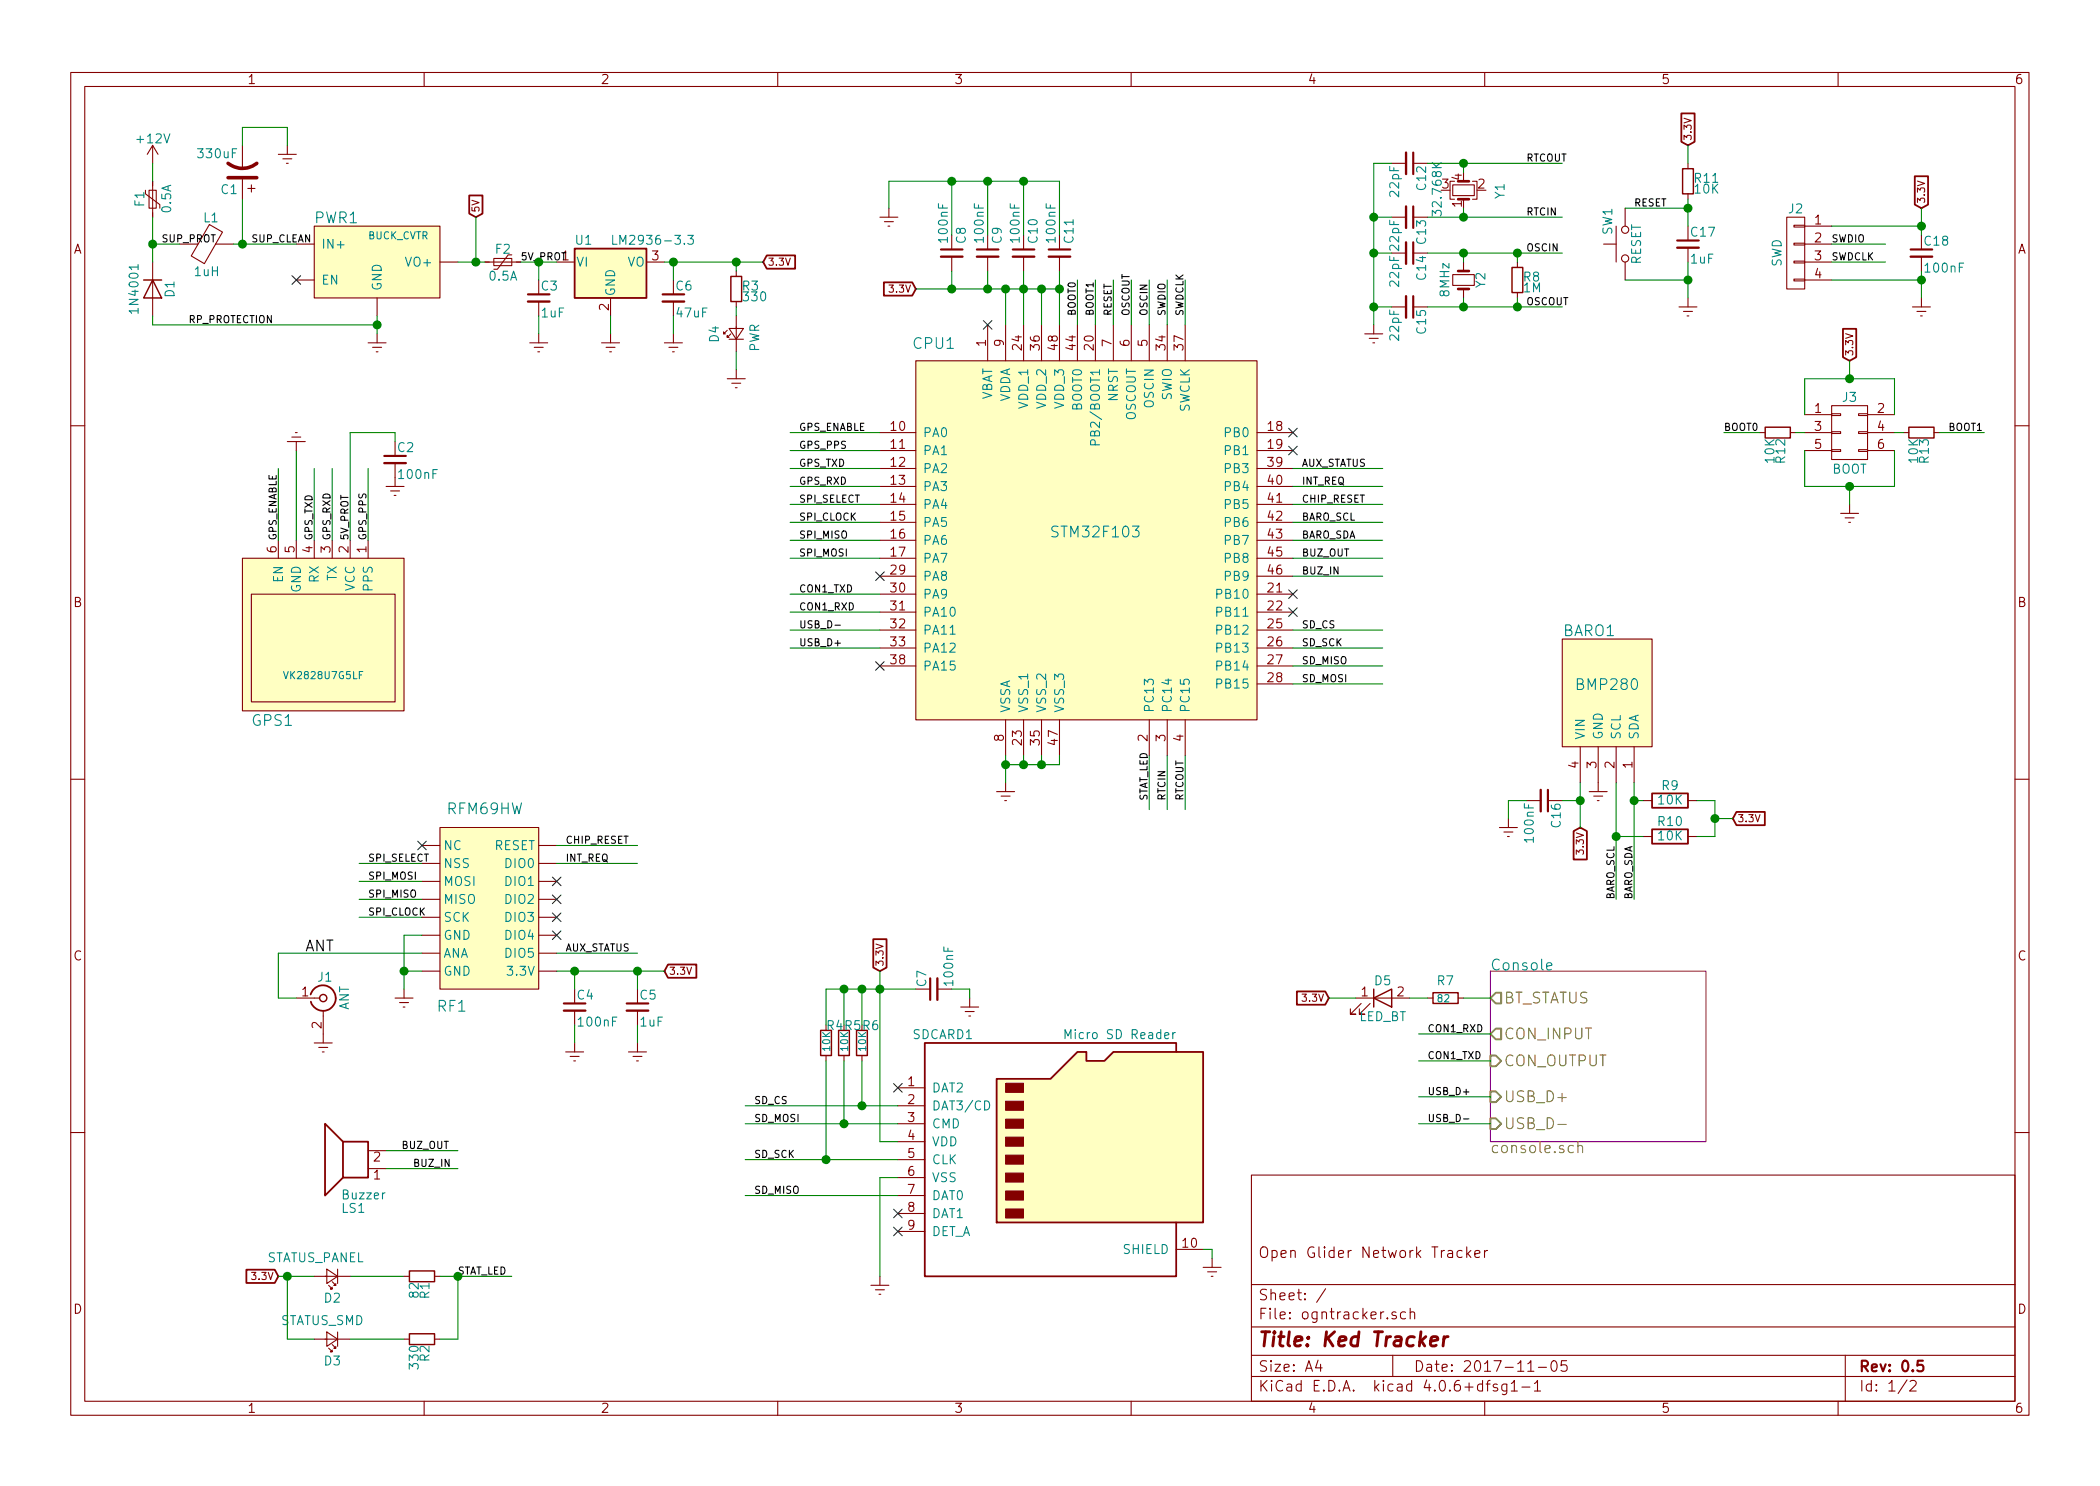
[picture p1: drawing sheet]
EESchema Schematic File Version 2
LIBS:power
LIBS:device
LIBS:transistors
LIBS:conn
LIBS:linear
LIBS:regul
LIBS:74xx
LIBS:cmos4000
LIBS:adc-dac
LIBS:memory
LIBS:xilinx
LIBS:microcontrollers
LIBS:dsp
LIBS:microchip
LIBS:analog_switches
LIBS:motorola
LIBS:texas
LIBS:intel
LIBS:audio
LIBS:interface
LIBS:digital-audio
LIBS:philips
LIBS:display
LIBS:cypress
LIBS:siliconi
LIBS:opto
LIBS:atmel
LIBS:contrib
LIBS:valves
LIBS:stm32
LIBS:ogntracker
LIBS:switches
LIBS:kedder
LIBS:ogntracker-cache
EELAYER 25 0
EELAYER END
$Descr A4 11693 8268
encoding utf-8
Sheet 1 2
Title "Ked Tracker"
Date "2017-11-05"
Rev "0.5"
Comp ""
Comment1 "Open Glider Network Tracker"
Comment2 ""
Comment3 ""
Comment4 ""
$EndDescr
$Comp
L RFM69HW RF1
U 1 1
P 2700 4950
F 0 "RF1" H 2800 5600 60  0000 L CNN
F 1 "RFM69HW" H 2700 4500 60  0000 C CNN
F 2 "OGN Tracker:RFM69HW" H 2700 4950 60  0001 C CNN
F 3 "" H 2700 4950 60  0001 C CNN
	1    2700 4950
	-1   0    0    1   
$EndComp
Text GLabel 3700 5400 2    40   Input ~ 0
3.3V
Text Label 4450 3100 0    40   ~ 0
SPI_MOSI
Text Label 4450 3000 0    40   ~ 0
SPI_MISO
Text Label 4450 2900 0    40   ~ 0
SPI_CLOCK
Text Label 4450 2800 0    40   ~ 0
SPI_SELECT
$Comp
L VK2828U7G5LF GPS1
U 1 1
P 1800 3500
F 0 "GPS1" H 1400 3000 60  0000 L CNN
F 1 "VK2828U7G5LF" H 1800 3250 40  0000 C CNN
F 2 "Pin_Headers:Pin_Header_Straight_1x06_Pitch2.00mm" H 2250 3700 40  0001 C CNN
F 3 "" H 2250 3700 40  0001 C CNN
	1    1800 3500
	1    0    0    -1  
$EndComp
Text Label 4450 2700 0    40   ~ 0
GPS_RXD
Text Label 4450 2600 0    40   ~ 0
GPS_TXD
Text Label 4450 2500 0    40   ~ 0
GPS_PPS
Text Label 4450 2400 0    40   ~ 0
GPS_ENABLE
$Comp
L Earth #PWR01
U 1 1
P 2250 5500
F 0 "#PWR01" H 2250 5250 50  0001 C CNN
F 1 "Earth" H 2250 5350 50  0001 C CNN
F 2 "" H 2250 5500 50  0001 C CNN
F 3 "" H 2250 5500 50  0001 C CNN
	1    2250 5500
	1    0    0    -1  
$EndComp
$Comp
L Earth #PWR02
U 1 1
P 2200 2650
F 0 "#PWR02" H 2200 2400 50  0001 C CNN
F 1 "Earth" H 2200 2500 50  0001 C CNN
F 2 "" H 2200 2650 50  0001 C CNN
F 3 "" H 2200 2650 50  0001 C CNN
	1    2200 2650
	1    0    0    -1  
$EndComp
$Comp
L C_Small C2
U 1 1
P 2200 2550
F 0 "C2" H 2210 2620 50  0000 L CNN
F 1 "100nF" H 2210 2470 50  0000 L CNN
F 2 "Capacitors_SMD:C_0805" H 2200 2550 50  0001 C CNN
F 3 "" H 2200 2550 50  0001 C CNN
	1    2200 2550
	1    0    0    -1  
$EndComp
$Comp
L C_Small C4
U 1 1
P 3200 5600
F 0 "C4" H 3210 5670 50  0000 L CNN
F 1 "100nF" H 3210 5520 50  0000 L CNN
F 2 "Capacitors_SMD:C_0805" H 3200 5600 50  0001 C CNN
F 3 "" H 3200 5600 50  0001 C CNN
	1    3200 5600
	1    0    0    -1  
$EndComp
$Comp
L CONN_COAXIAL J1
U 1 1
P 1800 5550
F 0 "J1" H 1810 5670 50  0000 C CNN
F 1 "ANT" V 1915 5550 50  0000 C CNN
F 2 "OGN Tracker:IPEX" H 1800 5550 50  0001 C CNN
F 3 "" H 1800 5550 50  0001 C CNN
	1    1800 5550
	1    0    0    -1  
$EndComp
$Comp
L Earth #PWR03
U 1 1
P 1800 5750
F 0 "#PWR03" H 1800 5500 50  0001 C CNN
F 1 "Earth" H 1800 5600 50  0001 C CNN
F 2 "" H 1800 5750 50  0001 C CNN
F 3 "" H 1800 5750 50  0001 C CNN
	1    1800 5750
	1    0    0    -1  
$EndComp
$Comp
L Earth #PWR04
U 1 1
P 2100 1850
F 0 "#PWR04" H 2100 1600 50  0001 C CNN
F 1 "Earth" H 2100 1700 50  0001 C CNN
F 2 "" H 2100 1850 50  0001 C CNN
F 3 "" H 2100 1850 50  0001 C CNN
	1    2100 1850
	1    0    0    -1  
$EndComp
$Comp
L +12V #PWR05
U 1 1
P 850 900
F 0 "#PWR05" H 850 750 50  0001 C CNN
F 1 "+12V" H 850 1040 50  0000 C CNN
F 2 "" H 850 900 50  0001 C CNN
F 3 "" H 850 900 50  0001 C CNN
	1    850  900 
	1    0    0    -1  
$EndComp
Text GLabel 2650 1200 1    40   Input ~ 0
5V
$Comp
L Earth #PWR06
U 1 1
P 3200 5800
F 0 "#PWR06" H 3200 5550 50  0001 C CNN
F 1 "Earth" H 3200 5650 50  0001 C CNN
F 2 "" H 3200 5800 50  0001 C CNN
F 3 "" H 3200 5800 50  0001 C CNN
	1    3200 5800
	1    0    0    -1  
$EndComp
Text Label 1700 5300 0    60   ~ 0
ANT
Text Label 2550 7100 0    40   ~ 0
STAT_LED
Text GLabel 1550 7100 0    40   Input ~ 0
3.3V
$Comp
L BMP280 BARO1
U 1 1
P 8950 3950
F 0 "BARO1" H 8850 4400 60  0000 C CNN
F 1 "BMP280" H 8950 4100 60  0000 C CNN
F 2 "OGN Tracker:BMP280_HandSoldering" H 9000 3750 60  0001 C CNN
F 3 "" H 9000 3750 60  0001 C CNN
	1    8950 3950
	1    0    0    -1  
$EndComp
Text GLabel 8800 4600 3    40   Input ~ 0
3.3V
$Comp
L Earth #PWR07
U 1 1
P 8900 4350
F 0 "#PWR07" H 8900 4100 50  0001 C CNN
F 1 "Earth" H 8900 4200 50  0001 C CNN
F 2 "" H 8900 4350 50  0001 C CNN
F 3 "" H 8900 4350 50  0001 C CNN
	1    8900 4350
	1    0    0    -1  
$EndComp
$Comp
L C_Small C16
U 1 1
P 8600 4450
F 0 "C16" H 8610 4520 50  0000 L CNN
F 1 "100nF" H 8610 4370 50  0000 L CNN
F 2 "Capacitors_SMD:C_0805" H 8600 4450 50  0001 C CNN
F 3 "" H 8600 4450 50  0001 C CNN
	1    8600 4450
	0    1    1    0   
$EndComp
$Comp
L R R10
U 1 1
P 9300 4650
F 0 "R10" V 9380 4650 50  0000 C CNN
F 1 "10K" V 9300 4650 50  0000 C CNN
F 2 "Resistors_SMD:R_0805" V 9230 4650 50  0001 C CNN
F 3 "" H 9300 4650 50  0001 C CNN
	1    9300 4650
	0    -1   -1   0   
$EndComp
$Comp
L R R9
U 1 1
P 9300 4450
F 0 "R9" V 9380 4450 50  0000 C CNN
F 1 "10K" V 9300 4450 50  0000 C CNN
F 2 "Resistors_SMD:R_0805" V 9230 4450 50  0001 C CNN
F 3 "" H 9300 4450 50  0001 C CNN
	1    9300 4450
	0    -1   -1   0   
$EndComp
Text GLabel 9650 4550 2    40   Input ~ 0
3.3V
$Comp
L D D1
U 1 1
P 850 1600
F 0 "D1" H 850 1700 50  0000 C CNN
F 1 "1N4001" H 850 1500 50  0000 C CNN
F 2 "Diodes_SMD:D_SMA_Standard" H 850 1600 50  0001 C CNN
F 3 "" H 850 1600 50  0001 C CNN
	1    850  1600
	0    1    1    0   
$EndComp
$Comp
L Ferrite_Bead L1
U 1 1
P 1150 1350
F 0 "L1" V 1000 1375 50  0000 C CNN
F 1 "1uH" V 1300 1350 50  0000 C CNN
F 2 "Inductors:INDUCTOR_V" V 1080 1350 50  0001 C CNN
F 3 "" H 1150 1350 50  0001 C CNN
	1    1150 1350
	0    1    1    0   
$EndComp
$Comp
L BUCK_CVTR PWR1
U 1 1
P 2100 1450
F 0 "PWR1" H 1750 1700 60  0000 L CNN
F 1 "BUCK_CVTR" H 2050 1600 40  0000 L CNN
F 2 "OGN Tracker:Buck_Converter_Sm_HandSoldering" H 1800 1450 60  0001 C CNN
F 3 "" H 1800 1450 60  0001 C CNN
	1    2100 1450
	1    0    0    -1  
$EndComp
NoConn ~ 1650 1550
$Comp
L Earth #PWR08
U 1 1
P 8400 4550
F 0 "#PWR08" H 8400 4300 50  0001 C CNN
F 1 "Earth" H 8400 4400 50  0001 C CNN
F 2 "" H 8400 4550 50  0001 C CNN
F 3 "" H 8400 4550 50  0001 C CNN
	1    8400 4550
	1    0    0    -1  
$EndComp
Text Label 1400 1350 0    40   ~ 0
SUP_CLEAN
Text Label 1050 1800 0    40   ~ 0
RP_PROTECTION
$Comp
L C_Small C5
U 1 1
P 3550 5600
F 0 "C5" H 3560 5670 50  0000 L CNN
F 1 "1uF" H 3560 5520 50  0000 L CNN
F 2 "Capacitors_SMD:C_1206" H 3550 5600 50  0001 C CNN
F 3 "" H 3550 5600 50  0001 C CNN
	1    3550 5600
	1    0    0    -1  
$EndComp
$Comp
L Earth #PWR09
U 1 1
P 3550 5800
F 0 "#PWR09" H 3550 5550 50  0001 C CNN
F 1 "Earth" H 3550 5650 50  0001 C CNN
F 2 "" H 3550 5800 50  0001 C CNN
F 3 "" H 3550 5800 50  0001 C CNN
	1    3550 5800
	1    0    0    -1  
$EndComp
$Comp
L CP1 C1
U 1 1
P 1350 950
F 0 "C1" H 1375 1050 50  0000 L CNN
F 1 "330uF" H 1375 850 50  0000 L CNN
F 2 "Capacitors_ThroughHole:CP_Radial_D8.0mm_P3.80mm" H 1350 950 50  0001 C CNN
F 3 "" H 1350 950 50  0001 C CNN
	1    1350 950 
	-1   0    0    1   
$EndComp
$Comp
L Earth #PWR010
U 1 1
P 1600 800
F 0 "#PWR010" H 1600 550 50  0001 C CNN
F 1 "Earth" H 1600 650 50  0001 C CNN
F 2 "" H 1600 800 50  0001 C CNN
F 3 "" H 1600 800 50  0001 C CNN
	1    1600 800 
	1    0    0    -1  
$EndComp
$Sheet
S 8300 5400 1200 950 
U 59FF7E7B
F0 "Console" 60
F1 "console.sch" 60
F2 "CON_INPUT" O L 8300 5750 60 
F3 "CON_OUTPUT" I L 8300 5900 60 
F4 "BT_STATUS" O L 8300 5550 60 
F5 "USB_D+" I L 8300 6100 60 
F6 "USB_D-" I L 8300 6250 60 
$EndSheet
$Comp
L Micro_SD_Card_Det1 SDCARD1
U 1 1
P 5900 6450
F 0 "SDCARD1" H 5250 7150 50  0000 C CNN
F 1 "Micro SD Reader" H 6550 7150 50  0000 R CNN
F 2 "OGN Tracker:SDCARD_BOMB" H 7950 7150 50  0001 C CNN
F 3 "" H 5900 6550 50  0001 C CNN
	1    5900 6450
	1    0    0    -1  
$EndComp
$Comp
L Earth #PWR011
U 1 1
P 4900 7100
F 0 "#PWR011" H 4900 6850 50  0001 C CNN
F 1 "Earth" H 4900 6950 50  0001 C CNN
F 2 "" H 4900 7100 50  0001 C CNN
F 3 "" H 4900 7100 50  0001 C CNN
	1    4900 7100
	1    0    0    -1  
$EndComp
Text GLabel 4900 5400 1    40   Input ~ 0
3.3V
$Comp
L Earth #PWR012
U 1 1
P 5400 5550
F 0 "#PWR012" H 5400 5300 50  0001 C CNN
F 1 "Earth" H 5400 5400 50  0001 C CNN
F 2 "" H 5400 5550 50  0001 C CNN
F 3 "" H 5400 5550 50  0001 C CNN
	1    5400 5550
	1    0    0    -1  
$EndComp
$Comp
L C_Small C7
U 1 1
P 5200 5500
F 0 "C7" H 5210 5570 50  0000 L CNN
F 1 "100nF" H 5210 5420 50  0000 L CNN
F 2 "Capacitors_SMD:C_0805" H 5200 5500 50  0001 C CNN
F 3 "" H 5200 5500 50  0001 C CNN
	1    5200 5500
	0    -1   -1   0   
$EndComp
$Comp
L R_Small R6
U 1 1
P 4800 5800
F 0 "R6" H 4800 5900 50  0000 L CNN
F 1 "10K" V 4800 5750 40  0000 L CNN
F 2 "Resistors_SMD:R_0805" H 4800 5800 50  0001 C CNN
F 3 "" H 4800 5800 50  0001 C CNN
	1    4800 5800
	1    0    0    -1  
$EndComp
$Comp
L R_Small R5
U 1 1
P 4700 5800
F 0 "R5" H 4700 5900 50  0000 L CNN
F 1 "10K" V 4700 5750 40  0000 L CNN
F 2 "Resistors_SMD:R_0805" H 4700 5800 50  0001 C CNN
F 3 "" H 4700 5800 50  0001 C CNN
	1    4700 5800
	1    0    0    -1  
$EndComp
$Comp
L R_Small R4
U 1 1
P 4600 5800
F 0 "R4" H 4600 5900 50  0000 L CNN
F 1 "10K" V 4600 5750 40  0000 L CNN
F 2 "Resistors_SMD:R_0805" H 4600 5800 50  0001 C CNN
F 3 "" H 4600 5800 50  0001 C CNN
	1    4600 5800
	1    0    0    -1  
$EndComp
$Comp
L R_Small R7
U 1 1
P 8050 5550
F 0 "R7" V 7950 5500 50  0000 L CNN
F 1 "82" V 8050 5500 40  0000 L CNN
F 2 "Resistors_SMD:R_0805" H 8050 5550 50  0001 C CNN
F 3 "" H 8050 5550 50  0001 C CNN
	1    8050 5550
	0    1    1    0   
$EndComp
$Comp
L LED D5
U 1 1
P 7700 5550
F 0 "D5" H 7700 5650 50  0000 C CNN
F 1 "LED_BT" H 7700 5450 50  0000 C CNN
F 2 "OGN Tracker:Molex_PicoBlade_02x1.25mm_HandSoldering" H 7700 5550 50  0001 C CNN
F 3 "" H 7700 5550 50  0001 C CNN
	1    7700 5550
	1    0    0    -1  
$EndComp
Text GLabel 7400 5550 0    40   Input ~ 0
3.3V
$Comp
L Speaker LS1
U 1 1
P 1950 6500
F 0 "LS1" H 2000 6725 50  0000 R CNN
F 1 "Buzzer" H 2000 6650 50  0000 R CNN
F 2 "Buzzers_Beepers:Buzzer_12x9.5RM7.6" H 1950 6300 50  0001 C CNN
F 3 "" H 1940 6450 50  0001 C CNN
	1    1950 6500
	-1   0    0    1   
$EndComp
Text Label 2500 6400 2    40   ~ 0
BUZ_OUT
Text Label 2300 6500 0    40   ~ 0
BUZ_IN
$Comp
L Earth #PWR013
U 1 1
P 3400 1850
F 0 "#PWR013" H 3400 1600 50  0001 C CNN
F 1 "Earth" H 3400 1700 50  0001 C CNN
F 2 "" H 3400 1850 50  0001 C CNN
F 3 "" H 3400 1850 50  0001 C CNN
	1    3400 1850
	1    0    0    -1  
$EndComp
Text GLabel 4250 1450 2    40   Input ~ 0
3.3V
$Comp
L C_Small C6
U 1 1
P 3750 1650
F 0 "C6" H 3760 1720 50  0000 L CNN
F 1 "47uF" H 3760 1570 50  0000 L CNN
F 2 "Capacitors_SMD:C_1210" H 3750 1650 50  0001 C CNN
F 3 "" H 3750 1650 50  0001 C CNN
	1    3750 1650
	1    0    0    -1  
$EndComp
$Comp
L Earth #PWR014
U 1 1
P 3750 1850
F 0 "#PWR014" H 3750 1600 50  0001 C CNN
F 1 "Earth" H 3750 1700 50  0001 C CNN
F 2 "" H 3750 1850 50  0001 C CNN
F 3 "" H 3750 1850 50  0001 C CNN
	1    3750 1850
	1    0    0    -1  
$EndComp
$Comp
L C_Small C3
U 1 1
P 3000 1650
F 0 "C3" H 3010 1720 50  0000 L CNN
F 1 "1uF" H 3010 1570 50  0000 L CNN
F 2 "Capacitors_SMD:C_1206" H 3000 1650 50  0001 C CNN
F 3 "" H 3000 1650 50  0001 C CNN
	1    3000 1650
	1    0    0    -1  
$EndComp
$Comp
L Earth #PWR015
U 1 1
P 3000 1850
F 0 "#PWR015" H 3000 1600 50  0001 C CNN
F 1 "Earth" H 3000 1700 50  0001 C CNN
F 2 "" H 3000 1850 50  0001 C CNN
F 3 "" H 3000 1850 50  0001 C CNN
	1    3000 1850
	1    0    0    -1  
$EndComp
$Comp
L LM2936-3.3 U1
U 1 1
P 3400 1450
F 0 "U1" H 3250 1575 50  0000 C CNN
F 1 "LM2936-3.3" H 3400 1575 50  0000 L CNN
F 2 "TO_SOT_Packages_SMD:SOT-223-3Lead_TabPin2" H 3400 1675 50  0001 C CIN
F 3 "" H 3400 1400 50  0001 C CNN
	1    3400 1450
	1    0    0    -1  
$EndComp
$Comp
L Polyfuse_Small F1
U 1 1
P 850 1100
F 0 "F1" V 775 1100 50  0000 C CNN
F 1 "0.5A" V 925 1100 50  0000 C CNN
F 2 "Fuse_Holders_and_Fuses:Fuse_SMD1206_Reflow" H 900 900 50  0001 L CNN
F 3 "" H 850 1100 50  0001 C CNN
	1    850  1100
	1    0    0    -1  
$EndComp
$Comp
L Polyfuse_Small F2
U 1 1
P 2800 1450
F 0 "F2" V 2725 1450 50  0000 C CNN
F 1 "0.5A" V 2875 1450 50  0000 C CNN
F 2 "Fuse_Holders_and_Fuses:Fuse_SMD1206_Reflow" H 2850 1250 50  0001 L CNN
F 3 "" H 2800 1450 50  0001 C CNN
	1    2800 1450
	0    1    1    0   
$EndComp
Text Label 900  1350 0    40   ~ 0
SUP_PROT
Text Label 2900 1450 0    40   ~ 0
5V_PROT
Text Label 1950 3000 1    40   ~ 0
5V_PROT
$Comp
L STM32F103 CPU1
U 1 1
P 6050 2950
F 0 "CPU1" H 5200 4000 60  0000 C CNN
F 1 "STM32F103" H 6100 2950 60  0000 C CNN
F 2 "Housings_QFP:LQFP-48_7x7mm_Pitch0.5mm" H 6050 2950 60  0001 C CNN
F 3 "" H 6050 2950 60  0001 C CNN
	1    6050 2950
	1    0    0    -1  
$EndComp
$Comp
L Earth #PWR016
U 1 1
P 5600 4350
F 0 "#PWR016" H 5600 4100 50  0001 C CNN
F 1 "Earth" H 5600 4200 50  0001 C CNN
F 2 "" H 5600 4350 50  0001 C CNN
F 3 "" H 5600 4350 50  0001 C CNN
	1    5600 4350
	1    0    0    -1  
$EndComp
NoConn ~ 5500 1800
$Comp
L C_Small C8
U 1 1
P 5300 1400
F 0 "C8" V 5350 1450 50  0000 L CNN
F 1 "100nF" V 5250 1450 50  0000 L CNN
F 2 "Capacitors_SMD:C_0805" H 5300 1400 50  0001 C CNN
F 3 "" H 5300 1400 50  0001 C CNN
	1    5300 1400
	1    0    0    -1  
$EndComp
$Comp
L C_Small C9
U 1 1
P 5500 1400
F 0 "C9" V 5550 1450 50  0000 L CNN
F 1 "100nF" V 5450 1450 50  0000 L CNN
F 2 "Capacitors_SMD:C_0805" H 5500 1400 50  0001 C CNN
F 3 "" H 5500 1400 50  0001 C CNN
	1    5500 1400
	1    0    0    -1  
$EndComp
$Comp
L C_Small C10
U 1 1
P 5700 1400
F 0 "C10" V 5750 1450 50  0000 L CNN
F 1 "100nF" V 5650 1450 50  0000 L CNN
F 2 "Capacitors_SMD:C_0805" H 5700 1400 50  0001 C CNN
F 3 "" H 5700 1400 50  0001 C CNN
	1    5700 1400
	1    0    0    -1  
$EndComp
$Comp
L C_Small C11
U 1 1
P 5900 1400
F 0 "C11" V 5950 1450 50  0000 L CNN
F 1 "100nF" V 5850 1450 50  0000 L CNN
F 2 "Capacitors_SMD:C_0805" H 5900 1400 50  0001 C CNN
F 3 "" H 5900 1400 50  0001 C CNN
	1    5900 1400
	1    0    0    -1  
$EndComp
$Comp
L Earth #PWR017
U 1 1
P 4950 1150
F 0 "#PWR017" H 4950 900 50  0001 C CNN
F 1 "Earth" H 4950 1000 50  0001 C CNN
F 2 "" H 4950 1150 50  0001 C CNN
F 3 "" H 4950 1150 50  0001 C CNN
	1    4950 1150
	1    0    0    -1  
$EndComp
Text Label 6200 1750 1    40   ~ 0
RESET
$Comp
L CONN_01X04 J2
U 1 1
P 10000 1400
F 0 "J2" H 10000 1650 50  0000 C CNN
F 1 "SWD" V 10100 1400 50  0000 C CNN
F 2 "Pin_Headers:Pin_Header_Straight_1x04_Pitch2.54mm" H 10000 1400 50  0001 C CNN
F 3 "" H 10000 1400 50  0001 C CNN
	1    10000 1400
	-1   0    0    -1  
$EndComp
$Comp
L C_Small C18
U 1 1
P 10700 1400
F 0 "C18" H 10710 1470 50  0000 L CNN
F 1 "100nF" H 10710 1320 50  0000 L CNN
F 2 "Capacitors_SMD:C_0805" H 10700 1400 50  0001 C CNN
F 3 "" H 10700 1400 50  0001 C CNN
	1    10700 1400
	1    0    0    -1  
$EndComp
$Comp
L Earth #PWR018
U 1 1
P 10700 1650
F 0 "#PWR018" H 10700 1400 50  0001 C CNN
F 1 "Earth" H 10700 1500 50  0001 C CNN
F 2 "" H 10700 1650 50  0001 C CNN
F 3 "" H 10700 1650 50  0001 C CNN
	1    10700 1650
	1    0    0    -1  
$EndComp
Text GLabel 5100 1600 0    40   Input ~ 0
3.3V
Text GLabel 10700 1150 1    40   Input ~ 0
3.3V
Text Label 10200 1350 0    40   ~ 0
SWDIO
Text Label 10200 1450 0    40   ~ 0
SWDCLK
Text Label 6500 1750 1    40   ~ 0
SWDIO
Text Label 6600 1750 1    40   ~ 0
SWDCLK
$Comp
L SW_Push SW1
U 1 1
P 9050 1350
F 0 "SW1" H 9100 1450 50  0000 L CNN
F 1 "RESET" H 9050 1290 50  0000 C CNN
F 2 "Buttons_Switches_SMD:SW_SPST_REED_CT05-XXXX-G1" H 9050 1550 50  0001 C CNN
F 3 "" H 9050 1550 50  0001 C CNN
	1    9050 1350
	0    -1   -1   0   
$EndComp
$Comp
L Earth #PWR019
U 1 1
P 9400 1650
F 0 "#PWR019" H 9400 1400 50  0001 C CNN
F 1 "Earth" H 9400 1500 50  0001 C CNN
F 2 "" H 9400 1650 50  0001 C CNN
F 3 "" H 9400 1650 50  0001 C CNN
	1    9400 1650
	1    0    0    -1  
$EndComp
$Comp
L C_Small C17
U 1 1
P 9400 1350
F 0 "C17" H 9410 1420 50  0000 L CNN
F 1 "1uF" H 9410 1270 50  0000 L CNN
F 2 "Capacitors_SMD:C_1206" H 9400 1350 50  0001 C CNN
F 3 "" H 9400 1350 50  0001 C CNN
	1    9400 1350
	1    0    0    -1  
$EndComp
$Comp
L R_Small R11
U 1 1
P 9400 1000
F 0 "R11" H 9430 1020 50  0000 L CNN
F 1 "10K" H 9430 960 50  0000 L CNN
F 2 "Resistors_SMD:R_0805" H 9400 1000 50  0001 C CNN
F 3 "" H 9400 1000 50  0001 C CNN
	1    9400 1000
	1    0    0    -1  
$EndComp
Text GLabel 9400 800  1    40   Input ~ 0
3.3V
Text Label 9100 1150 0    40   ~ 0
RESET
Text Label 6300 1750 1    40   ~ 0
OSCOUT
Text Label 6400 1750 1    40   ~ 0
OSCIN
Text Label 6500 4450 1    40   ~ 0
RTCIN
Text Label 6600 4450 1    40   ~ 0
RTCOUT
$Comp
L Crystal_Small Y2
U 1 1
P 8150 1550
F 0 "Y2" H 8150 1650 50  0000 C CNN
F 1 "8MHz" H 8150 1450 50  0000 C CNN
F 2 "Crystals:Crystal_HC49-4H_Vertical" H 8150 1550 50  0001 C CNN
F 3 "" H 8150 1550 50  0001 C CNN
	1    8150 1550
	0    1    1    0   
$EndComp
$Comp
L Crystal_GND23_Small Y1
U 1 1
P 8150 1050
F 0 "Y1" H 8100 850 50  0000 L CNN
F 1 "32.768K" H 8000 1200 50  0000 L CNN
F 2 "Crystals:Crystal_SMD_SeikoEpson_MC306-4pin_8.0x3.2mm" H 8150 1050 50  0001 C CNN
F 3 "" H 8150 1050 50  0001 C CNN
	1    8150 1050
	0    -1   -1   0   
$EndComp
$Comp
L R_Small R8
U 1 1
P 8450 1550
F 0 "R8" H 8480 1570 50  0000 L CNN
F 1 "1M" H 8480 1510 50  0000 L CNN
F 2 "Resistors_SMD:R_0805" H 8450 1550 50  0001 C CNN
F 3 "" H 8450 1550 50  0001 C CNN
	1    8450 1550
	1    0    0    -1  
$EndComp
$Comp
L C_Small C14
U 1 1
P 7850 1400
F 0 "C14" H 7860 1470 50  0000 L CNN
F 1 "22pF" H 7860 1320 50  0000 L CNN
F 2 "Capacitors_SMD:C_0603_HandSoldering" H 7850 1400 50  0001 C CNN
F 3 "" H 7850 1400 50  0001 C CNN
	1    7850 1400
	0    1    1    0   
$EndComp
$Comp
L C_Small C15
U 1 1
P 7850 1700
F 0 "C15" H 7860 1770 50  0000 L CNN
F 1 "22pF" H 7860 1620 50  0000 L CNN
F 2 "Capacitors_SMD:C_0603_HandSoldering" H 7850 1700 50  0001 C CNN
F 3 "" H 7850 1700 50  0001 C CNN
	1    7850 1700
	0    1    1    0   
$EndComp
$Comp
L C_Small C13
U 1 1
P 7850 1200
F 0 "C13" H 7860 1270 50  0000 L CNN
F 1 "22pF" H 7860 1120 50  0000 L CNN
F 2 "Capacitors_SMD:C_0603_HandSoldering" H 7850 1200 50  0001 C CNN
F 3 "" H 7850 1200 50  0001 C CNN
	1    7850 1200
	0    1    1    0   
$EndComp
$Comp
L C_Small C12
U 1 1
P 7850 900
F 0 "C12" H 7860 970 50  0000 L CNN
F 1 "22pF" H 7860 820 50  0000 L CNN
F 2 "Capacitors_SMD:C_0603_HandSoldering" H 7850 900 50  0001 C CNN
F 3 "" H 7850 900 50  0001 C CNN
	1    7850 900 
	0    1    1    0   
$EndComp
$Comp
L Earth #PWR020
U 1 1
P 7650 1800
F 0 "#PWR020" H 7650 1550 50  0001 C CNN
F 1 "Earth" H 7650 1650 50  0001 C CNN
F 2 "" H 7650 1800 50  0001 C CNN
F 3 "" H 7650 1800 50  0001 C CNN
	1    7650 1800
	1    0    0    -1  
$EndComp
Text Label 8500 1700 0    40   ~ 0
OSCOUT
Text Label 8500 1400 0    40   ~ 0
OSCIN
Text Label 8500 1200 0    40   ~ 0
RTCIN
Text Label 8500 900  0    40   ~ 0
RTCOUT
Text Label 6000 1750 1    40   ~ 0
BOOT0
Text Label 6100 1750 1    40   ~ 0
BOOT1
$Comp
L CONN_02X03 J3
U 1 1
P 10300 2400
F 0 "J3" H 10300 2600 50  0000 C CNN
F 1 "BOOT" H 10300 2200 50  0000 C CNN
F 2 "Pin_Headers:Pin_Header_Straight_2x03_Pitch2.54mm" H 10300 1200 50  0001 C CNN
F 3 "" H 10300 1200 50  0001 C CNN
	1    10300 2400
	1    0    0    -1  
$EndComp
Wire Wire Line
	3200 5700 3200 5800
Connection ~ 3200 5400
Wire Wire Line
	1550 5550 1650 5550
Wire Wire Line
	1550 5300 1550 5550
Wire Wire Line
	2350 5300 1550 5300
Wire Wire Line
	3200 5400 3200 5500
Wire Wire Line
	3100 5400 3700 5400
Wire Wire Line
	1950 2400 1950 3000
Connection ~ 2250 5400
Wire Wire Line
	2350 5400 2250 5400
Wire Wire Line
	2250 5200 2250 5500
Wire Wire Line
	2350 5200 2250 5200
Wire Wire Line
	1650 2500 1650 3000
Wire Wire Line
	1550 7100 1750 7100
Wire Wire Line
	1950 7100 2250 7100
Wire Wire Line
	2450 7100 2850 7100
Wire Wire Line
	8800 4350 8800 4600
Wire Wire Line
	8800 4450 8700 4450
Wire Wire Line
	8500 4450 8400 4450
Wire Wire Line
	9000 4350 9000 5000
Wire Wire Line
	9100 4350 9100 5000
Wire Wire Line
	9550 4650 9450 4650
Wire Wire Line
	9550 4450 9550 4650
Wire Wire Line
	9550 4450 9450 4450
Wire Wire Line
	9550 4550 9650 4550
Connection ~ 9550 4550
Wire Wire Line
	2100 1750 2100 1850
Connection ~ 2100 1800
Wire Wire Line
	850  1800 2100 1800
Connection ~ 8800 4450
Wire Wire Line
	8400 4450 8400 4550
Wire Wire Line
	850  1800 850  1750
Wire Wire Line
	850  1200 850  1450
Wire Wire Line
	850  1350 1000 1350
Wire Wire Line
	1300 1350 1650 1350
Connection ~ 850  1350
Wire Wire Line
	3550 5500 3550 5400
Connection ~ 3550 5400
Wire Wire Line
	3550 5800 3550 5700
Wire Wire Line
	1350 1100 1350 1350
Connection ~ 1350 1350
Wire Wire Line
	1350 800  1350 700 
Wire Wire Line
	1350 700  1600 700 
Wire Wire Line
	1600 700  1600 800 
Wire Wire Line
	4150 6250 5000 6250
Wire Wire Line
	5000 6550 4900 6550
Wire Wire Line
	4900 6550 4900 7100
Wire Wire Line
	4900 6350 5000 6350
Wire Wire Line
	4900 5400 4900 6350
Wire Wire Line
	4150 6450 5000 6450
Wire Wire Line
	4150 6150 5000 6150
Wire Wire Line
	4150 6650 5000 6650
Wire Wire Line
	5300 5500 5400 5500
Wire Wire Line
	5400 5500 5400 5550
Wire Wire Line
	4600 5500 5100 5500
Connection ~ 4900 5500
Wire Wire Line
	4700 5700 4700 5500
Wire Wire Line
	4800 5700 4800 5500
Connection ~ 4800 5500
Wire Wire Line
	4800 5900 4800 6150
Connection ~ 4800 6150
Wire Wire Line
	4700 5900 4700 6250
Connection ~ 4700 6250
Wire Wire Line
	4600 5900 4600 6450
Connection ~ 4600 6450
Wire Wire Line
	4600 5700 4600 5500
Connection ~ 4700 5500
Wire Wire Line
	7900 5750 8300 5750
Wire Wire Line
	7900 5900 8300 5900
Wire Wire Line
	8300 5550 8150 5550
Wire Wire Line
	7950 5550 7850 5550
Wire Wire Line
	7550 5550 7400 5550
Wire Wire Line
	2550 6500 2150 6500
Wire Wire Line
	2550 6400 2150 6400
Wire Wire Line
	2550 1450 2700 1450
Wire Wire Line
	3400 1750 3400 1850
Wire Wire Line
	3700 1450 4250 1450
Wire Wire Line
	3750 1450 3750 1550
Connection ~ 3750 1450
Wire Wire Line
	3750 1750 3750 1850
Wire Wire Line
	3000 1750 3000 1850
Connection ~ 2650 1450
Wire Wire Line
	850  900  850  1000
Wire Wire Line
	2900 1450 3100 1450
Wire Wire Line
	3000 1550 3000 1450
Connection ~ 3000 1450
Wire Wire Line
	2650 1200 2650 1450
Wire Wire Line
	5600 4200 5600 4350
Wire Wire Line
	4950 1000 4950 1150
Wire Wire Line
	5900 1500 5900 1800
Wire Wire Line
	5300 1300 5300 1000
Wire Wire Line
	4950 1000 5900 1000
Wire Wire Line
	5500 1000 5500 1300
Connection ~ 5300 1000
Wire Wire Line
	5700 1000 5700 1300
Connection ~ 5500 1000
Wire Wire Line
	5900 1000 5900 1300
Connection ~ 5700 1000
Wire Wire Line
	5600 1600 5600 1800
Wire Wire Line
	6200 1800 6200 1550
Wire Wire Line
	10200 1350 10500 1350
Wire Wire Line
	10200 1450 10500 1450
Wire Wire Line
	10200 1250 10700 1250
Wire Wire Line
	10700 1150 10700 1300
Wire Wire Line
	10200 1550 10700 1550
Wire Wire Line
	10700 1500 10700 1650
Connection ~ 10700 1550
Wire Wire Line
	5100 1600 5900 1600
Connection ~ 5900 1600
Wire Wire Line
	5700 1500 5700 1800
Connection ~ 5700 1600
Wire Wire Line
	5800 1800 5800 1600
Connection ~ 5800 1600
Connection ~ 5600 1600
Wire Wire Line
	5300 1500 5300 1600
Connection ~ 5300 1600
Connection ~ 5500 1600
Wire Wire Line
	5500 1500 5500 1600
Connection ~ 10700 1250
Wire Wire Line
	6500 1800 6500 1550
Wire Wire Line
	6600 1800 6600 1550
Wire Wire Line
	9050 1150 9400 1150
Wire Wire Line
	9050 1550 9400 1550
Wire Wire Line
	9400 1450 9400 1650
Wire Wire Line
	9400 1100 9400 1250
Connection ~ 9400 1550
Connection ~ 9400 1150
Wire Wire Line
	9400 800  9400 900 
Wire Wire Line
	6300 1800 6300 1550
Wire Wire Line
	6400 1800 6400 1550
Wire Wire Line
	6500 4200 6500 4500
Wire Wire Line
	6600 4200 6600 4500
Wire Wire Line
	8150 1450 8150 1400
Wire Wire Line
	7950 1400 8700 1400
Wire Wire Line
	8450 1450 8450 1400
Connection ~ 8450 1400
Wire Wire Line
	8150 1650 8150 1700
Wire Wire Line
	7950 1700 8700 1700
Wire Wire Line
	8450 1650 8450 1700
Connection ~ 8450 1700
Wire Wire Line
	8150 1150 8150 1200
Wire Wire Line
	7950 1200 8700 1200
Wire Wire Line
	8150 950  8150 900 
Wire Wire Line
	7950 900  8700 900 
Wire Wire Line
	7650 900  7650 1800
Wire Wire Line
	7650 900  7750 900 
Wire Wire Line
	7750 1200 7650 1200
Connection ~ 7650 1200
Wire Wire Line
	7750 1400 7650 1400
Connection ~ 7650 1400
Wire Wire Line
	7750 1700 7650 1700
Connection ~ 7650 1700
Connection ~ 8150 1700
Connection ~ 8150 1400
Connection ~ 8150 1200
Connection ~ 8150 900 
Wire Wire Line
	6100 1800 6100 1550
Wire Wire Line
	6000 1800 6000 1550
Wire Wire Line
	10050 2500 10050 2700
Wire Wire Line
	10050 2700 10550 2700
Wire Wire Line
	10550 2700 10550 2500
Wire Wire Line
	10050 2300 10050 2100
Wire Wire Line
	10050 2100 10550 2100
Wire Wire Line
	10550 2100 10550 2300
$Comp
L Earth #PWR021
U 1 1
P 10300 2800
F 0 "#PWR021" H 10300 2550 50  0001 C CNN
F 1 "Earth" H 10300 2650 50  0001 C CNN
F 2 "" H 10300 2800 50  0001 C CNN
F 3 "" H 10300 2800 50  0001 C CNN
	1    10300 2800
	1    0    0    -1  
$EndComp
Wire Wire Line
	10300 2700 10300 2800
Connection ~ 10300 2700
Text GLabel 10300 2000 1    40   Input ~ 0
3.3V
Wire Wire Line
	10300 2100 10300 2000
Connection ~ 10300 2100
$Comp
L R_Small R13
U 1 1
P 10700 2400
F 0 "R13" H 10730 2420 50  0000 L CNN
F 1 "10K" H 10730 2360 50  0000 L CNN
F 2 "Resistors_SMD:R_0805" H 10700 2400 50  0001 C CNN
F 3 "" H 10700 2400 50  0001 C CNN
	1    10700 2400
	0    1    1    0   
$EndComp
$Comp
L R_Small R12
U 1 1
P 9900 2400
F 0 "R12" H 9930 2420 50  0000 L CNN
F 1 "10K" H 9930 2360 50  0000 L CNN
F 2 "Resistors_SMD:R_0805" H 9900 2400 50  0001 C CNN
F 3 "" H 9900 2400 50  0001 C CNN
	1    9900 2400
	0    1    1    0   
$EndComp
Wire Wire Line
	9600 2400 9800 2400
Wire Wire Line
	10000 2400 10050 2400
Wire Wire Line
	10550 2400 10600 2400
Wire Wire Line
	10800 2400 11050 2400
Text Label 9600 2400 0    40   ~ 0
BOOT0
Text Label 10850 2400 0    40   ~ 0
BOOT1
Wire Wire Line
	6400 4200 6400 4500
Text Label 6400 4450 1    40   ~ 0
STAT_LED
$Comp
L R_Small R2
U 1 1
P 2350 7450
F 0 "R2" H 2380 7470 50  0000 L CNN
F 1 "330" H 2380 7410 50  0000 L CNN
F 2 "Resistors_SMD:R_0805" H 2350 7450 50  0001 C CNN
F 3 "" H 2350 7450 50  0001 C CNN
	1    2350 7450
	0    1    1    0   
$EndComp
$Comp
L LED_Small D3
U 1 1
P 1850 7450
F 0 "D3" H 1800 7575 50  0000 L CNN
F 1 "STATUS_SMD" H 1675 7350 50  0000 L CNN
F 2 "LEDs:LED_0603" V 1850 7450 50  0001 C CNN
F 3 "" V 1850 7450 50  0001 C CNN
	1    1850 7450
	-1   0    0    1   
$EndComp
$Comp
L LED_Small D2
U 1 1
P 1850 7100
F 0 "D2" H 1800 7225 50  0000 L CNN
F 1 "STATUS_PANEL" H 1675 7000 50  0000 L CNN
F 2 "OGN Tracker:Molex_PicoBlade_02x1.25mm_HandSoldering" V 1850 7100 50  0001 C CNN
F 3 "" V 1850 7100 50  0001 C CNN
	1    1850 7100
	-1   0    0    1   
$EndComp
Wire Wire Line
	2250 7450 1950 7450
Wire Wire Line
	1750 7450 1600 7450
Wire Wire Line
	1600 7450 1600 7100
Connection ~ 1600 7100
Wire Wire Line
	2450 7450 2550 7450
Wire Wire Line
	2550 7450 2550 7100
Connection ~ 2550 7100
$Comp
L R_Small R1
U 1 1
P 2350 7100
F 0 "R1" H 2380 7120 50  0000 L CNN
F 1 "82" H 2380 7060 50  0000 L CNN
F 2 "Resistors_SMD:R_0805" H 2350 7100 50  0001 C CNN
F 3 "" H 2350 7100 50  0001 C CNN
	1    2350 7100
	0    1    1    0   
$EndComp
$Comp
L LED_Small D4
U 1 1
P 4100 1850
F 0 "D4" H 4050 1975 50  0000 L CNN
F 1 "PWR" H 4000 1750 50  0000 L CNN
F 2 "LEDs:LED_0603" V 4100 1850 50  0001 C CNN
F 3 "" V 4100 1850 50  0001 C CNN
	1    4100 1850
	0    -1   -1   0   
$EndComp
$Comp
L R_Small R3
U 1 1
P 4100 1600
F 0 "R3" H 4130 1620 50  0000 L CNN
F 1 "330" H 4130 1560 50  0000 L CNN
F 2 "Resistors_SMD:R_0805" H 4100 1600 50  0001 C CNN
F 3 "" H 4100 1600 50  0001 C CNN
	1    4100 1600
	1    0    0    -1  
$EndComp
Wire Wire Line
	4100 1700 4100 1750
Wire Wire Line
	4100 1500 4100 1450
Connection ~ 4100 1450
$Comp
L Earth #PWR022
U 1 1
P 4100 2050
F 0 "#PWR022" H 4100 1800 50  0001 C CNN
F 1 "Earth" H 4100 1900 50  0001 C CNN
F 2 "" H 4100 2050 50  0001 C CNN
F 3 "" H 4100 2050 50  0001 C CNN
	1    4100 2050
	1    0    0    -1  
$EndComp
Wire Wire Line
	4100 1950 4100 2050
Wire Wire Line
	4900 2400 4400 2400
Wire Wire Line
	4400 2500 4900 2500
Wire Wire Line
	4900 2600 4400 2600
Wire Wire Line
	4900 2700 4400 2700
$Comp
L Earth #PWR023
U 1 1
P 1650 2500
F 0 "#PWR023" H 1650 2250 50  0001 C CNN
F 1 "Earth" H 1650 2350 50  0001 C CNN
F 2 "" H 1650 2500 50  0001 C CNN
F 3 "" H 1650 2500 50  0001 C CNN
	1    1650 2500
	-1   0    0    1   
$EndComp
Wire Wire Line
	4900 3100 4400 3100
Wire Wire Line
	2000 4900 2350 4900
Wire Wire Line
	2000 5000 2350 5000
Wire Wire Line
	4400 3000 4900 3000
Wire Wire Line
	2350 5100 2000 5100
Wire Wire Line
	4400 2900 4900 2900
Wire Wire Line
	2000 4800 2350 4800
Wire Wire Line
	4900 2800 4400 2800
NoConn ~ 2350 4700
Text Label 2050 4800 0    40   ~ 0
SPI_SELECT
Text Label 2050 4900 0    40   ~ 0
SPI_MOSI
Text Label 2050 5000 0    40   ~ 0
SPI_MISO
Text Label 2050 5100 0    40   ~ 0
SPI_CLOCK
Wire Wire Line
	3100 4700 3550 4700
Wire Wire Line
	3100 4800 3550 4800
Text Label 3150 4700 0    40   ~ 0
CHIP_RESET
Text Label 3150 4800 0    40   ~ 0
INT_REQ
Wire Wire Line
	3100 5300 3550 5300
Text Label 3150 5300 0    40   ~ 0
AUX_STATUS
Wire Wire Line
	7200 2800 7700 2800
Wire Wire Line
	7200 2700 7700 2700
Wire Wire Line
	7200 2600 7700 2600
Text Label 7250 2800 0    40   ~ 0
CHIP_RESET
Text Label 7250 2700 0    40   ~ 0
INT_REQ
Text Label 7250 2600 0    40   ~ 0
AUX_STATUS
NoConn ~ 3100 4900
NoConn ~ 3100 5000
NoConn ~ 3100 5100
NoConn ~ 3100 5200
Wire Wire Line
	7200 3200 7700 3200
Wire Wire Line
	7200 3100 7700 3100
Text Label 7250 3100 0    40   ~ 0
BUZ_OUT
Text Label 7250 3200 0    40   ~ 0
BUZ_IN
Text Label 4200 6150 0    40   ~ 0
SD_CS
Text Label 4200 6250 0    40   ~ 0
SD_MOSI
Text Label 4200 6450 0    40   ~ 0
SD_SCK
Text Label 4200 6650 0    40   ~ 0
SD_MISO
Wire Wire Line
	7200 3500 7700 3500
Wire Wire Line
	7200 3600 7700 3600
Wire Wire Line
	7200 3700 7700 3700
Wire Wire Line
	7200 3800 7700 3800
Text Label 7250 3500 0    40   ~ 0
SD_CS
Text Label 7250 3600 0    40   ~ 0
SD_SCK
Text Label 7250 3700 0    40   ~ 0
SD_MISO
Text Label 7250 3800 0    40   ~ 0
SD_MOSI
Text Label 7950 5750 0    40   ~ 0
CON1_RXD
Text Label 7950 5900 0    40   ~ 0
CON1_TXD
Wire Wire Line
	4900 3300 4400 3300
Wire Wire Line
	4900 3400 4400 3400
Text Label 4450 3300 0    40   ~ 0
CON1_TXD
Text Label 4450 3400 0    40   ~ 0
CON1_RXD
Wire Wire Line
	9150 4650 9000 4650
Connection ~ 9000 4650
Wire Wire Line
	9150 4450 9100 4450
Connection ~ 9100 4450
Text Label 9100 5000 1    40   ~ 0
BARO_SDA
Text Label 9000 5000 1    40   ~ 0
BARO_SCL
Wire Wire Line
	7200 2900 7700 2900
Wire Wire Line
	7200 3000 7700 3000
Text Label 7250 2900 0    40   ~ 0
BARO_SCL
Text Label 7250 3000 0    40   ~ 0
BARO_SDA
Wire Wire Line
	2050 3000 2050 2600
Wire Wire Line
	1850 3000 1850 2600
Wire Wire Line
	1750 3000 1750 2600
Wire Wire Line
	1550 2600 1550 3000
Text Label 1550 3000 1    40   ~ 0
GPS_ENABLE
Text Label 1750 3000 1    40   ~ 0
GPS_TXD
Text Label 1850 3000 1    40   ~ 0
GPS_RXD
Text Label 2050 3000 1    40   ~ 0
GPS_PPS
Wire Wire Line
	2200 2450 2200 2400
Wire Wire Line
	2200 2400 1950 2400
Wire Wire Line
	7900 6100 8300 6100
Wire Wire Line
	8300 6250 7900 6250
Text Label 7950 6100 0    40   ~ 0
USB_D+
Text Label 7950 6250 0    40   ~ 0
USB_D-
Wire Wire Line
	4900 3500 4400 3500
Wire Wire Line
	4900 3600 4400 3600
Text Label 4450 3500 0    40   ~ 0
USB_D-
Text Label 4450 3600 0    40   ~ 0
USB_D+
Wire Wire Line
	5900 4200 5900 4250
Wire Wire Line
	5900 4250 5600 4250
Connection ~ 5600 4250
Wire Wire Line
	5700 4200 5700 4250
Connection ~ 5700 4250
Wire Wire Line
	5800 4200 5800 4250
Connection ~ 5800 4250
NoConn ~ 7200 3400
NoConn ~ 7200 3300
NoConn ~ 7200 2400
NoConn ~ 7200 2500
NoConn ~ 4900 3200
NoConn ~ 4900 3700
$Comp
L Earth #PWR024
U 1 1
P 6750 7000
F 0 "#PWR024" H 6750 6750 50  0001 C CNN
F 1 "Earth" H 6750 6850 50  0001 C CNN
F 2 "" H 6750 7000 50  0001 C CNN
F 3 "" H 6750 7000 50  0001 C CNN
	1    6750 7000
	1    0    0    -1  
$EndComp
Wire Wire Line
	6700 6950 6750 6950
Wire Wire Line
	6750 6950 6750 7000
NoConn ~ 5000 6850
NoConn ~ 5000 6750
NoConn ~ 5000 6050
$EndSCHEMATC
